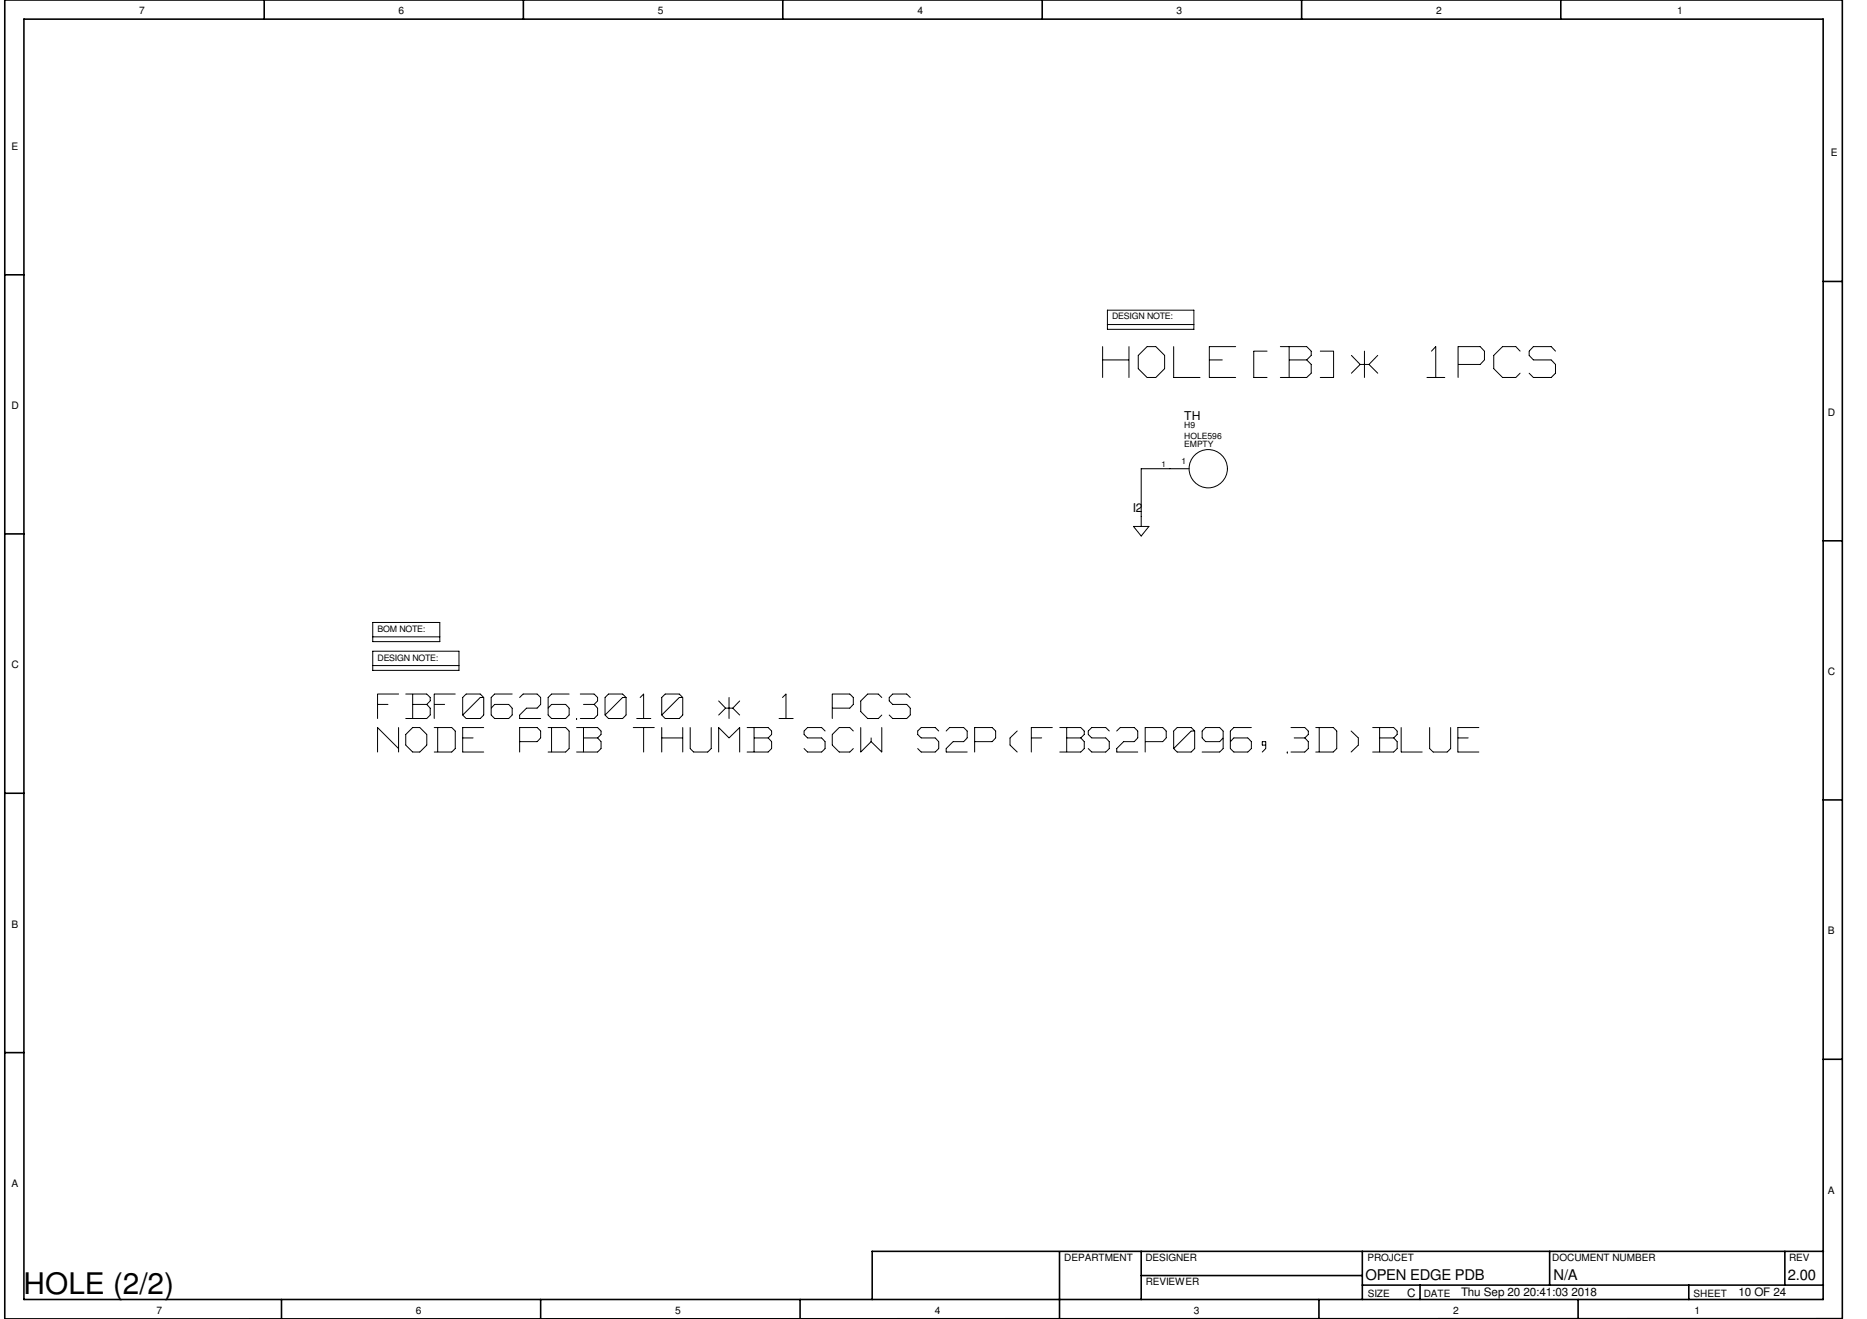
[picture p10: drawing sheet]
<svg xmlns="http://www.w3.org/2000/svg" width="297mm" height="210mm" viewBox="0 0 297 210" stroke-linecap="round" stroke-linejoin="round" font-family="sans-serif">
<g fill="none" stroke="#000" stroke-width=".25">
<path d="M3.8 3h286.3v203.8h-286.3zM42 0v3M83.3 0v3M124.5 0v3M165.8 0v3M207.1 0v3M248.3 0v3M.8 43.7h3M290.1 44.8h3M.8 85h3M290.1 86.1h3M.8 126.2h3"/>
<path d="M290.1 127.3h3M.8 167.5h3M290.1 168.6h3M168.6 199.2v10.6M181.6 199.1v7.7M216.7 199.1v7.7M246.5 199.1v5.4M284 199.1v5.4M290.1 199.1h-151.3v7.7M.8 209.8v-209.8h292.3v209.8l-292.3 .1M44.8 206.8v3M86 206.8v3"/>
<path d="M127.3 206.8v3M181.6 203h35.1M209.8 206.8v3M216.7 204.5h73.4M225.9 204.5v2.3M251.1 206.8v3M268.7 204.5v2.3"/>
</g>
<g fill="none" stroke="#000" stroke-width=".16">
<path d="M175.4 55.2v4.9M175.5 57.3h4.1M176.2 49.4h13.7v3h-13.7zM176.2 51.6h13.7M179.6 55.2v4.9M181.1 58.7l1.4 1.4M181.1 56.6v2M182.5 55.2l-1.4 1.4M182.5 55.2h1.4M183.9 55.2l1.4 1.4M185.3 56.6v2M185.3 58.7l-1.4 1.4"/>
<path d="M186.7 55.2v4.9M192.4 55.2h4.2M192.4 55.2v4.9M192.4 57.3h2.1M199.5 55.9h2.1M199.5 55.9v4.1M203.7 55.2h4.2M205.1 55.2v4.8M205.1 57.3h2.8M207.9 55.2l.7 .7M207.9 57.3l.7 .7M208.6 56.6l-.7 .6"/>
<path d="M208.6 55.9v.6M208.6 58v1.4M208.6 59.4l-.7 .7M210.1 55.9h2.1M212.2 55.9v4.1M215 56.6l1.4 1.4M216.4 58l-1.4 1.4M216.4 58h1.4M217.1 55.9v4.2M217.8 58l1.4 1.4M219.2 56.6l-1.4 1.4M228.4 55.2v4.8"/>
<path d="M228.4 55.2l-.7 .7M232 55.2h3.5M232 55.2v4.9M232 58h3.5M235.5 55.2l.7 .7M236.2 57.3l-.7 .7M236.2 55.9v1.3M237.7 56.6v2M237.7 58.7l1.4 1.4M239.1 55.2l-1.4 1.4M239.1 55.2h2M241.2 55.2l.6 .7"/>
<path d="M241.8 59.4l-.6 .7M243.3 55.9v.6M243.3 56.6l.7 .7M243.3 59.4l.7 .7M244 55.2l-.7 .6M244 55.2h2.8M244 57.3h2.8M246.8 55.2l.7 .7M246.8 57.3l.7 .7M247.5 58v1.4M247.5 59.4l-.7 .7M182.5 60.1h1.4"/>
<path d="M186.8 60.1h4.1M189.2 74.6h-7.6v9.2M192.4 60.1h4.2M199.5 60.1h2.1M203.7 60.1h4.2M210.1 60.1h2.1M227 60.1h2.9M239.1 60.1h2M244 60.1h2.8M59.3 99.1h10.7v3h-10.7zM180.3 83.8h2.5l-1.2 1.5zM59.3 103.6h13.7v3.1h-13.7z"/>
<path d="M59.3 105.9h13.7M59.3 101.3h10.7M60.1 110.4h3.3M60.1 110.5v3.8M60.1 115.8v3.9M60.1 115.8l3.3 3.3M60.1 112.1h1.6M63.4 115.8v3.9M64.6 110.4h3.3M64.6 114.3h3.3M64.6 118.6l1.1 1.1M64.6 116.9v1.6"/>
<path d="M65.7 110.5v3.8M65.7 115.8l-1.1 1.1M65.7 112.1h2.2M65.7 115.8h1.1M65.7 119.7h1.1M66.8 115.8l1.1 1.1M67.9 110.4l.5 .6M67.9 112.1l.5 .6M67.9 116.9v1.6M67.9 118.6l-1.1 1.1M68.4 111.5l-.5 .6M68.4 111v.5"/>
<path d="M68.4 112.7v1M68.4 113.8l-.5 .5M69.1 110.4h3.3M69.1 110.5v3.8M69.1 115.8h2.7M69.1 119.7h2.7M69.1 112.1h1.6M69.6 115.8v3.8M71.9 115.8l.5 .5M72.4 116.4v2.7M72.4 119.1l-.5 .6M73.6 113.8l.6 .5"/>
<path d="M73.6 111v2.7M73.6 115.8v3.9M73.6 115.8h3.4M73.7 117.4h1.6M73.7 119.7h3.3M74.2 110.4l-.6 .6M74.2 110.4h2.2M74.2 114.3h2.2M76.4 111l-2.7 2.7M76.4 111h.5M76.4 110.4l.6 .6M77 113.8l-.6 .5"/>
<path d="M77 111v2.7M78.1 113.8l.6 .5M78.1 111v2.7M78.7 112.1l-.5 .5M78.7 110.4l-.6 .6M78.7 110.4h2.8M78.7 112.1h2.2M78.7 114.3h2.2M80.9 112.1l.6 .6M81.5 112.7v1M81.5 113.8l-.6 .5M82.7 113.8v.5"/>
<path d="M82.7 115.8v3.9M82.7 115.8h2.7M82.7 114.3h3.3M82.7 118h2.7M83.2 110.4l-.5 .6M83.3 110.4h2.1M83.8 112.7l-1.1 1.1M83.8 112.7h1.6M85.5 110.4l.5 .6M85.5 115.8l.5 .5M86 111v1.1M86 116.4v1"/>
<path d="M86 112.1l-.5 .6M86 117.4l-.5 .6M87.2 113.8l.6 .5M87.2 111v2.7M87.2 115.8h2.8M87.2 119.7h2.8M87.8 112.1l-.6 .5M87.8 110.4l-.6 .6M87.8 115.8v3.8M87.8 110.4h2.7M87.8 112.1h2.2M87.8 114.3h2.2"/>
<path d="M90 112.1l.5 .6M90 115.8l.5 .5M90.5 112.7v1M90.5 116.4v2.7M90.5 113.8l-.5 .5M90.5 119.1l-.5 .6M91.7 114.3h.1M91.7 115.8h3.3M91.7 119.7h3.3M92.3 110.4h2.2M92.3 114.3h2.2M92.8 112.1h1.7"/>
<path d="M92.8 115.8v3.8M92.9 117.4h2.1M94.5 110.4l.6 .6M94.6 112.1l.5 .6M95.1 111v.5M95.1 112.7v1M95.1 113.8l-.6 .5M95.1 111.5l-.6 .6M95.1 115.8l.5 .5M95.1 117.4l.5 .6M95.6 116.9l-.5 .5M95.6 116.4v.4"/>
<path d="M95.6 118.1v1M95.6 119.1l-.5 .6M96.3 113.8l.5 .5M96.3 111v2.7M96.8 110.4l-.5 .6M96.9 110.4h2.1M96.9 114.3h2.1M99 111l-2.7 2.7M99.1 111h.5M99.1 110.4l.5 .6M99.6 113.8l-.5 .5M99.6 111v2.7"/>
<path d="M100.7 115.8h3.4M101.3 114.3h2.2M102.4 110.5v3.8M102.4 115.8v3.9M102.4 110.4l-.5 .6M105.3 113.8l.5 .5M105.3 111v2.7M105.3 115.8v3.9M105.3 117.4h3.3M105.8 110.4l-.5 .6M105.9 110.4h2.1M105.9 114.3h2.1"/>
<path d="M108 111l-2.7 2.7M108.1 111h.5M108.1 110.4l.5 .6M108.6 113.8l-.5 .5M108.6 111v2.7M108.6 115.8v3.9M109.8 119.1l.6 .6M109.8 115.8v3.3M110.4 119.7h2.2M113.2 115.8v3.3M113.2 119.1l-.6 .6M114.3 111.5l1.1 1.2"/>
<path d="M114.3 115.8l1.6 1.6M114.3 115.8v3.9M115.4 112.7l-1.1 1.1M115.5 112.7h1M116 111v3.3M116.6 112.7l1.1 1.1M117.7 111.5l-1.1 1.2M117.7 115.8v3.9M117.7 115.8l-1.7 1.6M118.9 115.8h3.3M118.9 119.7h3.3M120 115.8v3.8"/>
<path d="M120 117.4h2.2M122.2 115.8l.6 .5M122.2 117.4l.6 .6M122.8 116.9l-.5 .5M122.8 116.4v.4M122.8 118.1v1M122.8 119.1l-.6 .6M123.9 114.3h2.3M125 110.5v3.8M125 110.4l-.5 .6M127.9 116.3v.5M127.9 116.9l.6 .5"/>
<path d="M127.9 119.1l.6 .6M128.5 115.8l-.5 .5M128.5 117.4h2.2M128.5 115.8h2.2M128.5 119.7h2.2M130.7 115.8l.6 .5M130.7 117.4l.6 .6M131.3 118.1v1M131.3 119.1l-.6 .6M132.4 110.4h2.8M132.4 110.5v3.8M132.4 116.9v1.6"/>
<path d="M132.4 118.6l1.1 1.1M132.5 112.7h2.7M133.5 115.8l-1.1 1.1M133.6 115.8h1.6M133.6 119.7h1.6M135.2 110.4l.6 .6M135.2 115.8l.6 .5M135.8 112.1l-.6 .6M135.8 111v1.1M135.8 119.1l-.6 .6M136.9 111.6v1.6M136.9 115.8v3.8"/>
<path d="M136.9 113.2l1.1 1.1M138 110.4l-1.1 1.1M138.1 110.4h1.6M138.1 114.3h1.6M138.6 118.1l-1.7 1.6M138.6 117.4v.6M138.6 118l1.7 1.7M139.7 110.4l.6 .6M140.3 113.8l-.6 .5M140.3 115.8v3.8M141.5 111v.5M141.5 111.5l.5 .6"/>
<path d="M141.5 113.8l.5 .5M142 110.4l-.5 .6M142.1 110.4h2.1M142.1 112.1h2.1M142.1 114.3h2.1M144.3 110.4l.5 .6M144.3 112.1l.5 .6M144.8 112.7v1M144.8 113.8l-.5 .5M146 116.3v.5M146 116.9l.6 .5M146 119.1l.6 .6"/>
<path d="M146.6 115.8l-.6 .5M146.6 117.4h2.2M146.6 115.8h2.2M146.6 119.7h2.2M148.8 115.8l.5 .5M148.8 117.4l.5 .6M149.3 118.1v1M149.3 119.1l-.5 .6M150.5 119.2v.5M150.6 119.7h3.3M151.1 115.8l-.6 .5M151.1 115.8h2.2"/>
<path d="M151.6 118l-1.1 1.1M151.7 118h1.6M153.3 115.8l.6 .5M153.9 116.4v1M153.9 117.4l-.6 .6M155.1 115.8h2.7M155.1 115.8v3.9M155.1 118h2.7M157.9 115.8l.5 .5M158.4 117.4l-.5 .6M158.4 116.4v1M160.7 118.6l1.1 1.1"/>
<path d="M160.7 117.5v1M161.8 116.3l-1.1 1.1M164.1 115.8h3.3M164.1 115.8v3.9M164.1 117.4h1.6M168.6 115.8h3.3M168.6 119.7h3.3M169.7 115.8v3.8M169.8 117.4h2.1M172 115.8l.5 .5M172 117.4l.5 .6M172.5 116.9l-.5 .5"/>
<path d="M172.5 116.4v.4M172.5 118.1v1M172.5 119.1l-.5 .6M173.1 116.3v.5M173.1 116.9l.6 .5M173.1 119.1l.6 .6M173.7 115.8l-.5 .5M173.7 117.4h2.2M173.7 115.8h2.2M173.7 119.7h2.2M175.9 115.8l.6 .5M175.9 117.4l.6 .6"/>
<path d="M176.5 118.1v1M176.5 119.1l-.6 .6M177.7 119.2v.5M177.7 119.7h3.3M178.2 115.8l-.5 .5M178.3 115.8h2.1M178.8 118l-1.1 1.1M178.8 118h1.6M180.5 115.8l.5 .5M181 116.4v1M181 117.4l-.5 .6M182.2 115.8h2.8"/>
<path d="M182.2 115.8v3.9M182.2 118h2.8M185 115.8l.5 .5M185.5 117.4l-.5 .6M185.5 116.4v1M186.7 116.4v2.7M186.7 119.1l.6 .6M187.3 115.8l-.6 .5M187.3 115.8h2.2M187.3 119.7h2.2M189.5 116.4l-2.7 2.7M189.5 116.3h.5"/>
<path d="M189.5 115.8l.6 .5M190.1 119.1l-.6 .6M190.1 116.4v2.7M191.3 119.7h2.7M191.3 117.4l.5 .6M191.3 116.4v1M191.8 115.8l-.5 .5M191.9 115.8h2.1M191.9 118h2.1M194.1 115.8l.5 .5M194.6 117.5l-.5 .5M194.6 116.4v2.7"/>
<path d="M194.6 119.1l-.5 .6M195.7 119.1l.6 .6M195.7 116.4v2.7M196.3 117.4l-.5 .6M196.3 115.8l-.6 .5M196.3 117.4h2.2M196.3 115.8h2.8M196.3 119.7h2.2M198.5 117.4l.6 .6M199.1 118.1v1M199.1 119.1l-.6 .6M200.8 118.1v.5"/>
<path d="M200.8 118h.5M200.9 118.6h.4M201.3 119.2l-.5 .5M201.4 118v1.1M204.8 119.7h.1M205.4 115.8h2.2M205.4 119.7h2.2M205.9 117.4h1.7M207.6 115.8l.5 .5M207.6 117.5l.5 .5M208.1 116.4v.4M208.1 118.1v1"/>
<path d="M208.1 119.1l-.5 .6M208.1 116.9l-.5 .5M209.3 115.8h2.8M209.3 119.7h2.8M209.9 115.8v3.8M212.1 115.8l.6 .5M212.7 116.4v2.7M212.7 119.1l-.6 .6M215 116.3l1.1 1.1M216.1 118.6l-1.1 1.1M216.1 117.4v1.2M218.4 115.8h3.3"/>
<path d="M218.4 119.7h3.3M219.5 115.8v3.8M219.5 117.4h2.2M221.7 115.8l.6 .5M221.7 117.4l.6 .6M222.3 116.9l-.5 .5M222.3 116.4v.4M222.3 118.1v1M222.3 119.1l-.6 .6M222.9 115.8v3.9M223 119.7h3.3M227.5 119.1l.5 .6"/>
<path d="M227.5 115.8v3.3M228 119.7h2.2M230.8 115.8v3.3M230.8 119.1l-.6 .6M231.9 115.8h3.4M231.9 115.8v3.9M232 117.4h1.6M232 119.7h3.3"/>
<circle cx="192.2" cy="74.6" r="3"/>
</g>
<text font-size="9.3" fill="#fff" x="175.4" y="61">HOLE[B]* 1PCS</text>
<g font-size="7.4" fill="#fff">
<text x="60.1" y="115.1">FBF06263010 * 1 PCS</text>
<text x="60.1" y="120.4">NODE PDB THUMB SCW S2P(FBS2P096,3D)BLUE</text>
</g>
<text font-size="4.7" x="3.8" y="206">HOLE (2/2)</text>
<g font-size="2.3">
<text x="217.3" y="203.7">OPEN EDGE PDB</text>
<text x="247.2" y="203.6">N/A</text>
<text x="284.4" y="203.6">2.00</text>
</g>
<g font-size="1.9">
<text x="188.4" y="66.9">TH</text>
<text x="180.2" y="81.4">I2</text>
<text x="223.9" y="206.3">C</text>
<text x="232.4" y="206.3">Thu Sep 20 20:41:03 2018</text>
<text x="276.6" y="206.2">10 OF 24</text>
</g>
<g font-size="1.6">
<text x="22.1" y="2.2">7</text>
<text x="63.4" y="2.2">6</text>
<text x="104.7" y="2.2">5</text>
<text x="146" y="2.2">4</text>
<text x="187.2" y="2.2">3</text>
<text x="228.5" y="2.2">2</text>
<text x="266.8" y="2.2">1</text>
<text x="1.8" y="23.8">E</text>
<text x="291.3" y="24.9">E</text>
<text x="1.8" y="65.1">D</text>
<text x="290.8" y="66.1">D</text>
<text x="1.8" y="106.3">C</text>
<text x="290.8" y="107.4">C</text>
<text x="1.8" y="147.6">B</text>
<text x="290.8" y="148.7">B</text>
<text x="1.8" y="188.8">A</text>
<text x="290.8" y="189.9">A</text>
<text x="169.3" y="200.6">DEPARTMENT</text>
<text x="182.2" y="200.7">DESIGNER</text>
<text x="217.5" y="200.7">PROJCET</text>
<text x="247" y="200.7">DOCUMENT NUMBER</text>
<text x="284.6" y="200.7">REV</text>
<text x="24.9" y="209">7</text>
<text x="66.2" y="209">6</text>
<text x="107.4" y="209">5</text>
<text x="148.7" y="209">4</text>
<text x="182.3" y="204.5">REVIEWER</text>
<text x="189.9" y="209">3</text>
<text x="217.6" y="206.3">SIZE</text>
<text x="226.5" y="206.3">DATE</text>
<text x="231.2" y="209">2</text>
<text x="269.4" y="206.4">SHEET</text>
<text x="269.6" y="209">1</text>
</g>
<g font-size="1.4">
<text x="176.9" y="50.8">DESIGN NOTE:</text>
<text x="188.4" y="68.1">H9</text>
<text x="188.4" y="71.2">EMPTY</text>
<text x="188.4" y="69.8">HOLE596</text>
<text x="188" y="73.9">1</text>
<text x="60.1" y="100.5">BOM NOTE:</text>
<text x="60.1" y="105.1">DESIGN NOTE:</text>
</g>
<text font-size="1.3" x="184.8" y="74.3">1</text>
</svg>
